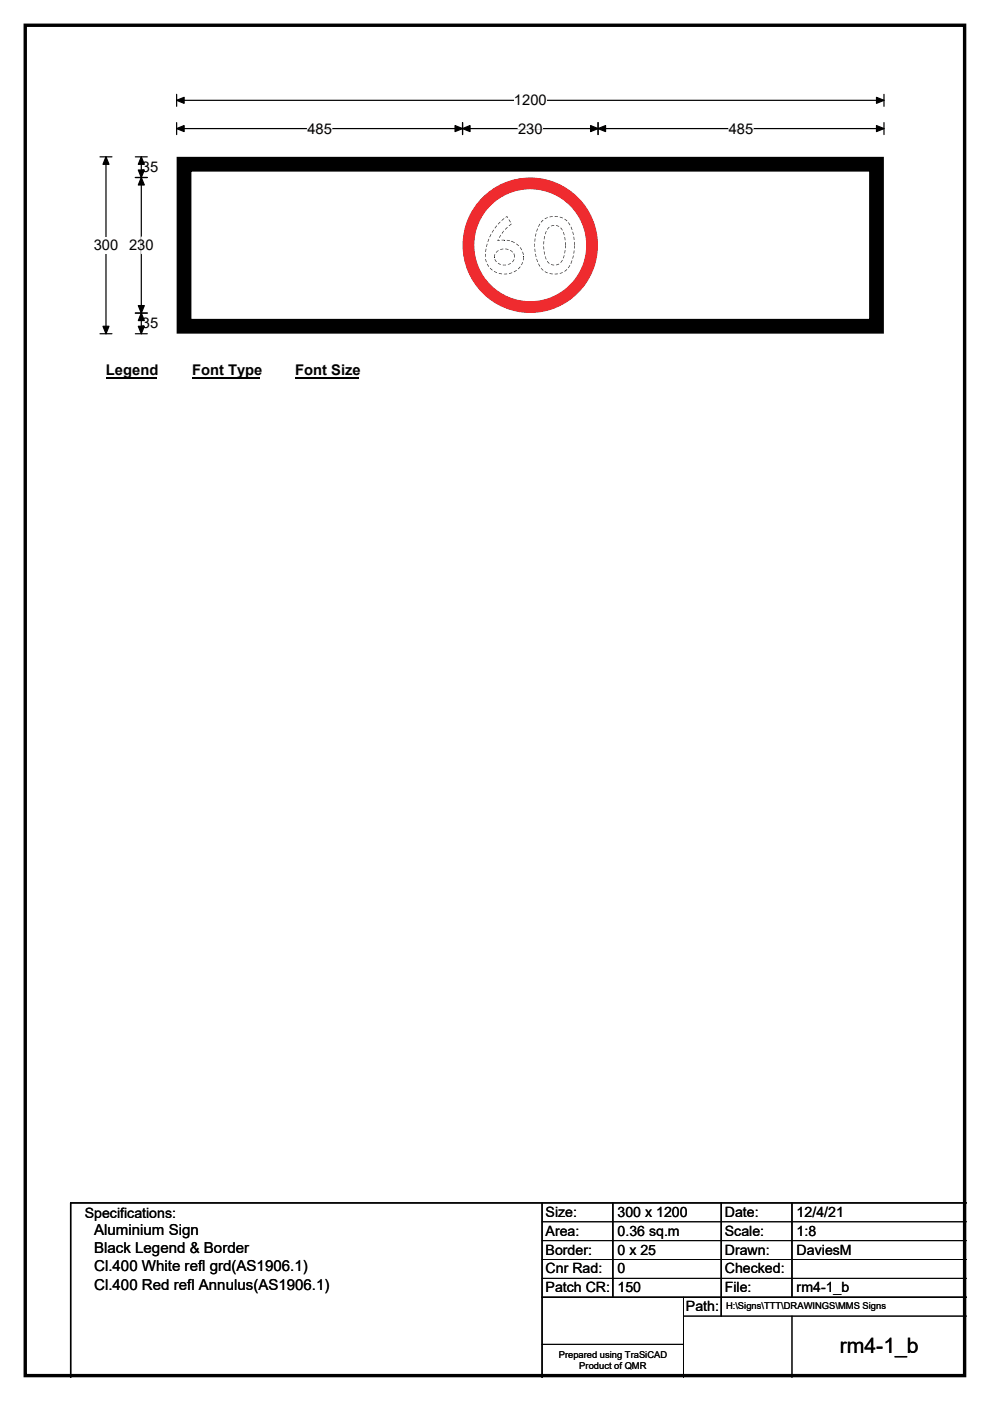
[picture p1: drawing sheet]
<svg xmlns="http://www.w3.org/2000/svg" width="210mm" height="297mm" viewBox="0 0 210 297" stroke-linecap="round" stroke-linejoin="round" font-family="sans-serif">
<path d="M5.4 5.4h199.2v286.3h-199.2z" fill="none" stroke="#000" stroke-width=".72"/>
<path d="M37.5 21.3h150M37.5 20v2.5M187.5 20v2.5" fill="none" stroke="#000" stroke-width=".25"/>
<path d="M37.5 21.3l1.6-.7v1.3zM185.9 20.6l1.6 .7-1.6 .6z" fill="#000" stroke="#000" stroke-width=".25"/>
<path d="M109 19.5h7v3.5h-7z" fill="#fff"/>
<path d="M21.2 33.3h2.5M22.5 33.3v37.5M37.5 27.3h150M37.5 26v2.5M98.1 26v2.5M126.9 26v2.5M187.5 26v2.5M21.2 70.8h2.5" fill="none" stroke="#000" stroke-width=".25"/>
<path d="M22.5 33.3l.6 1.5h-1.3zM37.5 27.3l1.6-.7v1.3zM98.1 27.3l1.6-.7v1.3zM96.5 26.6l1.6 .7-1.6 .6zM125.3 26.6l1.6 .7-1.6 .6zM126.9 27.3l1.5-.7v1.3zM185.9 26.6l1.6 .7-1.6 .6zM21.8 69.2h1.3l-.6 1.6z" fill="#000" stroke="#000" stroke-width=".25"/>
<path d="M65.2 27.3h5.2M109.9 27.3h5.2M154.6 27.3h5.2" fill="none" stroke="#fff" stroke-width=".25"/>
<path d="M19.9 50.3h5.2v3.5h-5.2z" fill="#fff"/>
<path d="M28.7 37.6h2.5M28.7 33.3h2.5M30 33.3v37.5M28.7 66.4h2.5M28.7 70.8h2.5" fill="none" stroke="#000" stroke-width=".25"/>
<path d="M30 37.6l.6 1.6h-1.3zM30 33.3l.6 1.5h-1.3zM29.3 36h1.3l-.6 1.6zM29.3 64.8h1.3l-.6 1.6zM30 66.4l.6 1.6h-1.3zM29.3 69.2h1.3l-.6 1.6z" fill="#000" stroke="#000" stroke-width=".25"/>
<path d="M30 50.2v3.6" fill="none" stroke="#fff" stroke-width=".25"/>
<path d="M22.5 76.8h10.7v3.4h-10.7z" fill="#fff"/>
<path d="M22.5 80h10.7" fill="none" stroke="#000" stroke-width=".32"/>
<path d="M40.7 76.8h14.4v3.4h-14.4z" fill="#fff"/>
<path d="M40.7 80h14.4" fill="none" stroke="#000" stroke-width=".32"/>
<path d="M62.6 76.8h13.5v3.4h-13.5z" fill="#fff"/>
<path d="M62.6 80h13.5" fill="none" stroke="#000" stroke-width=".32"/>
<path d="M37.5 33.3h150v37.4h-150z" fill="#fff"/>
<path d="M37.5 33.3h150v37.4h-150z" fill="none" stroke="#fff" stroke-width=".21"/>
<path d="M39 34.8h146.9v34.4h-146.9z" fill="none" stroke="#000" stroke-width="3.1"/>
<circle cx="112.4" cy="52" r="14.4" fill="#fff"/>
<circle cx="112.5" cy="52" r="13.1" fill="none" stroke="#ef2b2f" stroke-width="2.5"/>
<g fill="#221f20">
<path d="M111 54.5h.1l-.1 .7h-.1z"/>
<path d="M110.8 55.6h.1l-.1 .3h-.1z"/>
<path d="M110.7 55.9l.1 .1-.2 .2-.1-.1z"/>
<path d="M110.3 56.5l.1 .1-.5 .5v-.1z"/>
<path d="M109 57.6l.5-.4 .1 .2-.6 .3z"/>
<path d="M108.6 57.8v.1z"/>
<path d="M107.9 57.9l.6-.1 .1 .1-.6 .2z"/>
<path d="M107 58h.5l.1 .1-.6 .1z"/>
<path d="M106.9 58l.1 .2z"/>
<path d="M105.8 57.9l.6 .1 .1 .1-.7-.1z"/>
<path d="M105.4 57.8v.1z"/>
<path d="M104.8 57.5l.6 .2v.2l-.6-.3z"/>
<path d="M104.2 57l.3 .2-.1 .1-.3-.2z"/>
<path d="M104 56.8l.2 .2-.1 .1-.2-.2z"/>
<path d="M103.3 56l.1-.1 .3 .6-.1 .1z"/>
<path d="M102.9 54.9h.2l.1 .6-.1 .1z"/>
<path d="M102.9 54.4l.1 .1z"/>
<path d="M102.9 53.8h.1v.6h-.1z"/>
<path d="M103 52.7h.2l-.1 .7h-.2z"/>
<path d="M103.2 51.9h.2l-.1 .5-.2-.1z"/>
<path d="M103.3 51.7h.1v.2h-.2z"/>
<path d="M103.6 50.6l.2 .1-.3 .6h-.1z"/>
<path d="M104.1 49.6l.1 .1-.3 .6-.1-.1z"/>
<path d="M104.7 48.7l.1 .1-.4 .5h-.1z"/>
<path d="M105.3 47.9h.1l-.4 .5-.1-.1z"/>
<path d="M105.6 47.5l.1 .1z"/>
<path d="M105.8 47.2l.3-.2 .1 .1-.5 .5-.1-.1z"/>
<path d="M106.5 46.6l.4-.3 .1 .1-.6 .4z"/>
<path d="M107.2 46l.4-.1-.3 .2z"/>
<path d="M107.5 45.8l.1 .1z"/>
<path d="M107.5 45.9h.1l.2 .3h-.1z"/>
<path d="M107.9 46.6l.1-.1 .4 .6-.2 .1z"/>
<path d="M107.9 47.8l.5-.4 .1 .1-.5 .4z"/>
<path d="M107.6 48.1l.1 .1-.1 .1z"/>
<path d="M107.1 48.6l.3-.3h.2l-.4 .4z"/>
<path d="M106.8 48.9l.1 .1-.1 .1h-.1z"/>
<path d="M106.7 49.1h.1l-.3 .4-.1-.1z"/>
<path d="M106.2 49.8l.1 .1-.1 .1h-.1z"/>
<path d="M106.1 50h.1l-.3 .4h-.1z"/>
<path d="M105.6 50.7l.1 .1-.1 .3z"/>
<path d="M105.5 51v.1z"/>
<path d="M105.6 50.9h.4v.1l-.4 .1z"/>
<path d="M106.4 50.8h.3v.2h-.3z"/>
<path d="M106.7 50.8h.3v.2h-.3z"/>
<path d="M107 50.8l.1 .2z"/>
<path d="M107.5 50.9l.7 .1-.1 .1-.6-.1z"/>
<path d="M108.6 51.1l-.1 .1z"/>
<path d="M108.6 51.1l.6 .3-.1 .1-.6-.2z"/>
<path d="M109.6 51.6l.3 .3-.1 .1-.3-.2z"/>
<path d="M109.9 51.9l.2 .2-.1 .1-.2-.2z"/>
<path d="M110.3 52.5l.1-.1 .3 .6h-.1z"/>
<path d="M110.8 53.4h.1l.2 .6-.2 .1z"/>
<path d="M111 54.5h.1z"/>
<path d="M108.9 53.8l.2 .1 .1 .6h-.1z"/>
<path d="M108.9 53.8h.2z"/>
<path d="M108.6 53.2l.2 .2-.1 .1-.2-.2z"/>
<path d="M108.2 53l.4 .2-.1 .1-.3-.2z"/>
<path d="M107.2 52.7l.7 .2-.1 .1-.6-.1z"/>
<path d="M106.2 52.9l.5-.2 .1 .2-.6 .1z"/>
<path d="M106.1 52.9l.1 .1z"/>
<path d="M105.6 53.1l.2 .1-.3 .1z"/>
<path d="M105.3 53.4l.1-.2 .1 .1-.2 .3-.1-.1z"/>
<path d="M104.9 53.9h.2l-.2 .6h-.1z"/>
<path d="M104.8 54.5l.1 .1z"/>
<path d="M104.9 55l.1-.1 .1 .2-.1 .1z"/>
<path d="M105 55.2l.1-.1 .3 .4-.1 .1z"/>
<path d="M105.7 55.7l.5 .3v.1l-.6-.2z"/>
<path d="M106.2 56v.2z"/>
<path d="M106.7 56.1h.3v.2h-.3z"/>
<path d="M107 56.1h.3v.1l-.3 .1z"/>
<path d="M107.7 56l.1 .1z"/>
<path d="M107.8 56l.5-.2 .1 .1-.6 .2z"/>
<path d="M108.9 55.1l.1 .1-.3 .4-.1-.1z"/>
<path d="M109 55h.1l-.1 .2z"/>
<path d="M109.1 54.5l.1 .1z"/>
<path d="M121.8 52h.1v.7h-.1z"/>
<path d="M121.7 53.1h.2l-.1 .3h-.1z"/>
<path d="M121.7 53.4h.1v.4h-.2z"/>
<path d="M121.5 54.2h.2l-.1 .5h-.2z"/>
<path d="M121.4 54.7l.1 .2z"/>
<path d="M121.3 55.2l.1 .1-.3 .6-.1-.1z"/>
<path d="M121 55.8l.1 .1z"/>
<path d="M120.8 56.2l.1 .1-.3 .5-.1-.1z"/>
<path d="M120.5 56.7l.1 .2z"/>
<path d="M119.7 57.5l.5-.4 .1 .1-.5 .4z"/>
<path d="M119.3 57.7l.1 .1z"/>
<path d="M118.7 57.9l.6-.2v.1l-.5 .2z"/>
<path d="M117.6 58h.7v.1l-.7 .1z"/>
<path d="M116.6 57.9l.6 .1v.2l-.7-.1z"/>
<path d="M115.6 57.5l.6 .3-.1 .1-.5-.2z"/>
<path d="M115.6 57.5l-.1 .2z"/>
<path d="M114.8 57l.1-.1 .4 .4-.1 .1z"/>
<path d="M114.7 56.9h.2z"/>
<path d="M114.2 56h.1l.3 .5h-.2z"/>
<path d="M114.2 55.9l.1 .1z"/>
<path d="M113.8 55.2h.2l.1 .3-.1 .1z"/>
<path d="M113.7 54.9h.2l.1 .2-.2 .1z"/>
<path d="M113.6 54.2l.1-.1 .1 .4h-.2z"/>
<path d="M113.5 53.8h.1l.1 .3-.1 .1z"/>
<path d="M113.4 53.1h.1l.1 .3h-.2z"/>
<path d="M113.4 52.7h.1v.4h-.1z"/>
<path d="M113.3 52h.2v.3h-.2z"/>
<path d="M113.3 51.6h.2v.4h-.2z"/>
<path d="M113.4 50.6h.2l-.1 .6h-.1z"/>
<path d="M113.4 50.6h.2z"/>
<path d="M113.6 49.5h.2l-.2 .7-.1-.1z"/>
<path d="M114 48.4l.1 .1-.2 .6h-.2z"/>
<path d="M114.4 47.5h.2l-.3 .6-.2-.1z"/>
<path d="M115 46.8l.2-.2 .1 .1-.5 .5-.1-.1z"/>
<path d="M115.5 46.4l.4-.3 .1 .2-.4 .2z"/>
<path d="M115.9 46.1h.2l.1 .1-.2 .1z"/>
<path d="M116.5 46l.7-.2v.2l-.6 .1z"/>
<path d="M117.6 45.8l.7 .1v.1h-.7z"/>
<path d="M118.7 46l.6 .1 .1 .2-.7-.2z"/>
<path d="M119.8 46.4l.5 .4-.1 .1-.5-.4z"/>
<path d="M120.5 47.2h.1l.4 .5-.2 .1z"/>
<path d="M121 48.1h.2l.2 .6-.1 .1z"/>
<path d="M121.4 49.1h.1l.2 .7h-.2z"/>
<path d="M121.6 50.2h.2l.1 .7h-.2z"/>
<path d="M121.8 51.3h.1v.7h-.1z"/>
<path d="M119.8 51.4l.2-.1v.7h-.1z"/>
<path d="M119.7 50.3l.1-.1 .1 .7h-.1z"/>
<path d="M119.4 49.2h.1l.3 .6-.2 .1z"/>
<path d="M119.2 48.7h.1l.1 .1z"/>
<path d="M119 48.2l.3 .5h-.1l-.3-.4z"/>
<path d="M118.6 48l-.1 .1z"/>
<path d="M117.9 47.8l.7 .2-.1 .1-.6-.2z"/>
<path d="M117 47.8l.5-.1v.2h-.5z"/>
<path d="M116.8 47.9h.2z"/>
<path d="M116.5 48.1v.1z"/>
<path d="M116.3 48.3l.1-.2 .1 .1-.3 .4h-.1z"/>
<path d="M116 48.6l.2 .1z"/>
<path d="M115.8 49h.2l-.2 .3-.1-.1z"/>
<path d="M115.7 49.3h.1l-.1 .4-.1-.1z"/>
<path d="M115.5 50l.1 .1-.1 .4h-.1z"/>
<path d="M115.4 50.5h.1v.2h-.2z"/>
<path d="M115.3 51.1l.1 .2h-.1z"/>
<path d="M115.3 51.3h.1v.5h-.1z"/>
<path d="M115.3 52.2h.1v.7h-.1z"/>
<path d="M115.3 53.3h.2l.1 .5-.2 .1z"/>
<path d="M115.4 53.9l.2 .1z"/>
<path d="M115.6 54.4h.1l.1 .2-.1 .1z"/>
<path d="M115.7 54.7l.1-.1 .1 .4h-.1z"/>
<path d="M116 55.4l.1-.1 .5 .5-.1 .1z"/>
<path d="M116.9 56l.6 .1v.2l-.6-.1z"/>
<path d="M117.9 56.1l.6-.2 .1 .1-.6 .2z"/>
<path d="M119.2 55.1l.2 .1-.4 .5-.1-.1z"/>
<path d="M119.4 54.7l.1 .1z"/>
<path d="M119.6 54.1l.1 .1-.2 .5h-.1z"/>
<path d="M119.6 54.1h.1z"/>
<path d="M119.7 53.5h.2l-.1 .2h-.1z"/>
<path d="M119.8 53h.1v.5h-.2z"/>
<path d="M119.9 52h.1v.6h-.2z"/>
</g>
<path d="M115 255v37M130 255v20M153 255v24M168 255v20M205 255h-190v37M115 275h90" fill="none" stroke="#000" stroke-width=".3"/>
<path d="M115 259h90M115 263h90M115 267h90M115 271h90M145 279h60M145 275v17M168 279v13M115 285h30" fill="none" stroke="#000" stroke-width=".21"/>
<text font-size="4.5" x="178.1" y="286.9">rm4-1_b</text>
<g font-size="3.2">
<text x="20" y="261.9">Aluminium Sign</text>
<text x="20" y="265.7">Black Legend &amp; Border</text>
<text x="20" y="269.6">Cl.400 White refl grd(AS1906.1)</text>
<text x="20" y="273.4">Cl.400 Red refl Annulus(AS1906.1)</text>
</g>
<g font-size="3.1">
<text x="109" y="22.3">1200</text>
<text x="65.2" y="28.3">485</text>
<text x="109.9" y="28.3">230</text>
<text x="154.6" y="28.3">485</text>
<text x="30.1" y="36.5">35</text>
<text x="19.9" y="53.1">300</text>
<text x="27.4" y="53">230</text>
<text x="30.1" y="69.6">35</text>
<text x="22.5" y="79.6">Legend</text>
<text x="40.7" y="79.6">Font Type</text>
<text x="62.6" y="79.6">Font Size</text>
</g>
<g font-size="3">
<text x="115.7" y="258">Size:</text>
<text x="131" y="258">300 x 1200</text>
<text x="153.7" y="258">Date:</text>
<text x="169" y="258">12/4/21</text>
<text x="18" y="258.2">Specifications:</text>
<text x="115.7" y="262">Area:</text>
<text x="131" y="262">0.36 sq.m</text>
<text x="153.7" y="262">Scale:</text>
<text x="169" y="262">1:8</text>
<text x="115.7" y="266">Border:</text>
<text x="115.7" y="270">Cnr Rad:</text>
<text x="131" y="266">0 x 25</text>
<text x="131" y="270">0</text>
<text x="153.7" y="266">Drawn:</text>
<text x="153.7" y="270">Checked:</text>
<text x="169" y="266">DaviesM</text>
<text x="115.7" y="274">Patch CR:</text>
<text x="131" y="274">150</text>
<text x="153.7" y="274">File:</text>
<text x="169" y="274">rm4-1_b</text>
<text x="145.5" y="278">Path:</text>
</g>
<g font-size="2">
<text x="154" y="277.6">H:\Signs\TTT\DRAWINGS\MMS Signs</text>
<text x="118.5" y="287.8">Prepared using TraSiCAD</text>
<text x="122.9" y="290.2">Product of QMR</text>
</g>
</svg>
